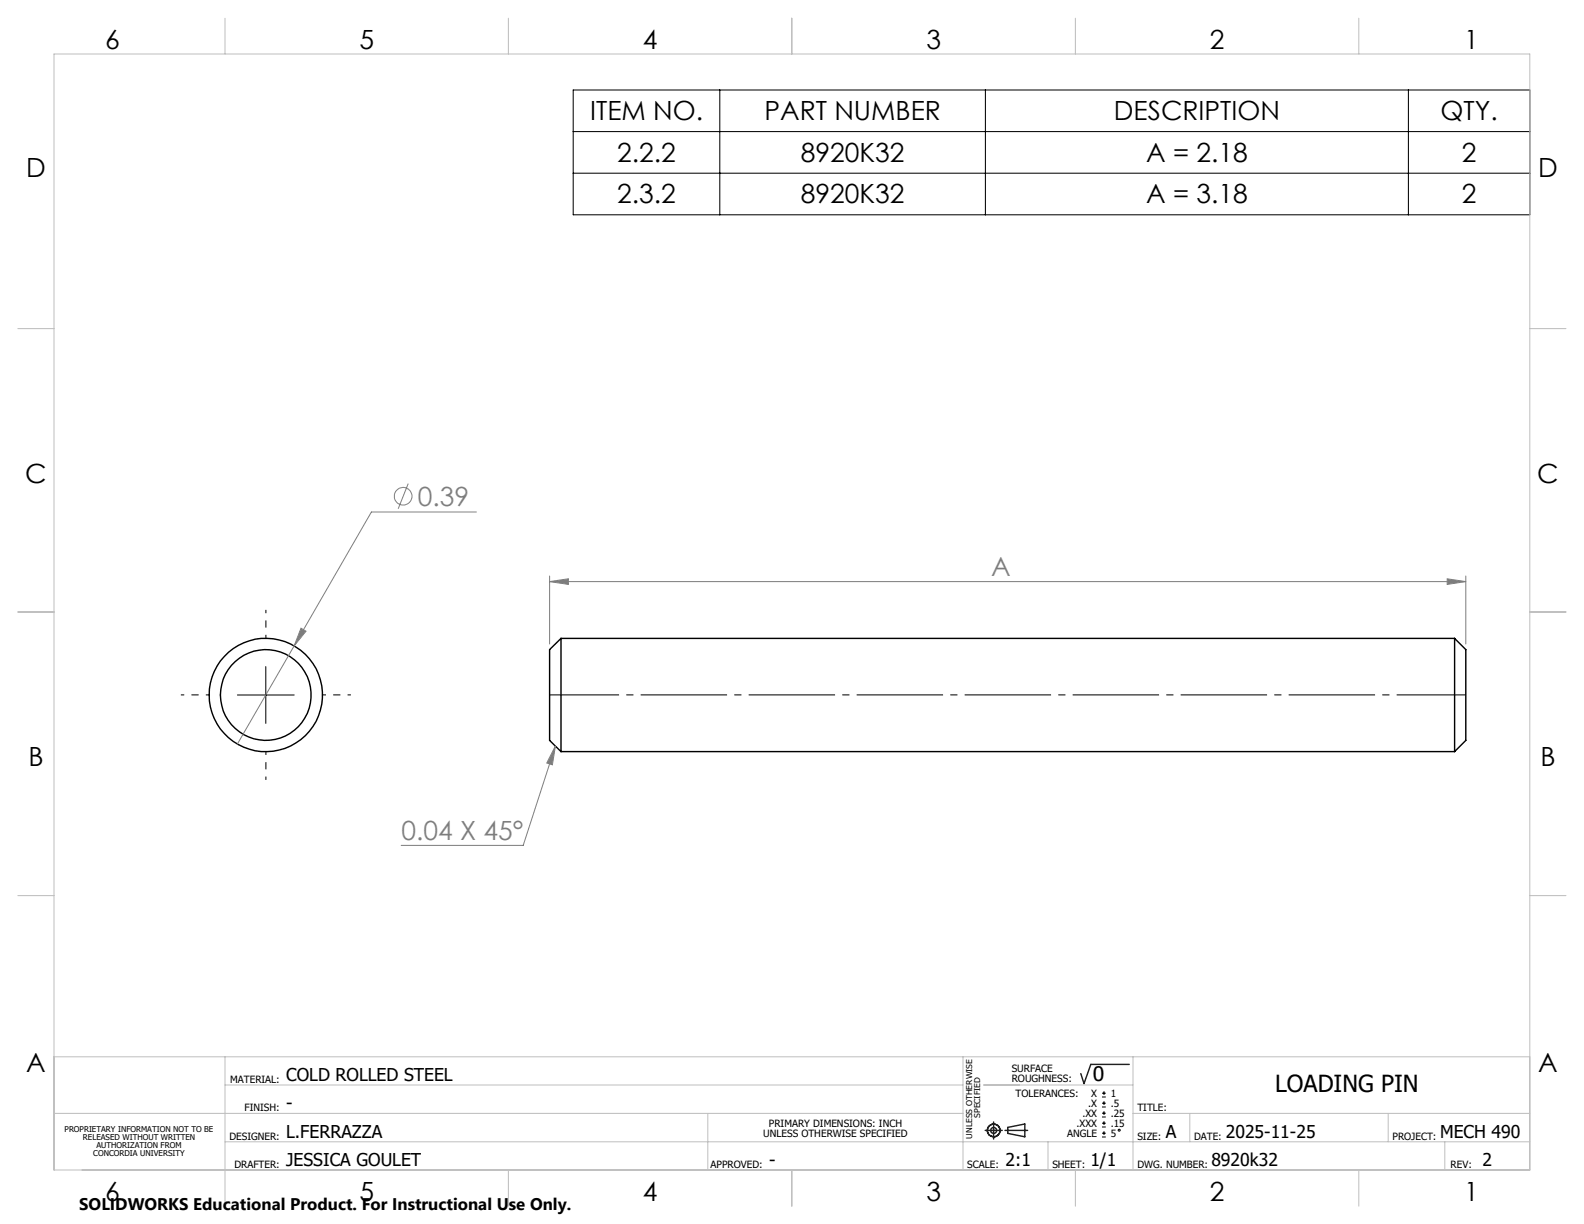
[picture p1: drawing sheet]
<svg xmlns="http://www.w3.org/2000/svg" width="279mm" height="216mm" viewBox="0 0 279 216" stroke-linecap="round" stroke-linejoin="round" font-family="sans-serif">
<g fill="none" stroke="#000" stroke-width=".25">
<path d="M99 112.6v20M99 112.6l-2.1 2v16l2.1 2M99 112.6h157.6M256.6 112.6v20M256.6 112.6l2 2v16l-2 2M99 132.6h157.6"/>
<circle cx="46.9" cy="122.6" r="8"/>
<circle cx="46.9" cy="122.6" r="10"/>
</g>
<g fill="none" stroke="#808080" stroke-width=".18">
<path d="M72 85.3l-1.8 4.4M84 90.3h-18.5l-13.6 23.6M51.9 113.9l-10 17.3M53.1 110.8l.9 .5-2.1 2.6zM96.9 102.6l3.4-.5v1zM96.9 101.6v12M96.9 102.6h161.7M255.3 102.1l3.3 .5-3.3 .5zM258.6 101.6v12M98 131.6l-.6 3.3-1-.3zM98 131.6l-5.7 17.5h-21.5"/>
<circle cx="71.1" cy="87.5" r="1.56"/>
</g>
<g fill="none" stroke="#000" stroke-width=".18">
<path d="M101.1 15.9h168.7v22h-168.7zM127 15.9v22M173.8 15.9v22M248.4 15.9v22M101.1 23.2h168.7M101.1 30.6h168.7M46.9 117.6v10M41.9 122.6h10M194.4 193.5h.7M194.4 192.8h.7M194.4 195.3h.7M194.4 194.6h.7"/>
<path d="M194.4 197h.7M194.4 196.4h.7M194.4 198.8h.7M194.4 198.1h.7M194.4 199.9h.7M194.7 192.5v.6M194.7 194.2v.7M194.7 196v.7M194.7 197.8v.6M194.7 199.5v.7M194.4 200.6h.7"/>
<circle cx="197.4" cy="199.4" r=".16"/>
</g>
<g fill="none" stroke="#191924" stroke-width=".25">
<path d="M173.8 199.4h3M175.3 197.9v3M177.3 199.4h4M177.8 198.9l3-.6v2.2l-3-.6zM199.2 187.7h-6.8l-1.2 3.4-.6-1.7"/>
<circle cx="175.3" cy="199.4" r="1.11"/>
<circle cx="175.3" cy="199.4" r=".52"/>
</g>
<path d="M258.6 122.6h-161.6" fill="none" stroke="#000" stroke-width=".18" stroke-dasharray="15.2 1.3 1.3 1.3" stroke-dashoffset="3" stroke-linecap="butt"/>
<path d="M46.9 112.6v-5M36.9 122.6h-5M46.9 132.6v5M56.9 122.6h5" fill="none" stroke="#000" stroke-width=".18" stroke-dasharray="15.2 1.3 1.3 1.3" stroke-dashoffset="14.6" stroke-linecap="butt"/>
<g fill="none" stroke="#c0c0c0" stroke-width=".18">
<path d="M9.5 9.5h260.3v196.9h-260.3zM39.7 3.2v6.3M89.7 3.2v6.3M139.7 3.2v6.4M189.7 3.2v6.3M239.7 3.2v6.3M3.1 58h6.4M269.8 58h6.4M3.1 107.9h6.4M269.8 107.9h6.4M3.1 158h6.4M269.8 158h6.4"/>
<path d="M9.5 186.4h260.3M9.5 196.4h160.4M39.7 186.4v26.4M39.7 191.4h130.2M124.8 196.4v10M169.9 186.4v20M173.5 191.4h26.3M199.8 196.4h70M199.8 186.4v20M209.9 196.4v5M244.9 196.4v5M39.7 201.4h230.1"/>
<path d="M89.7 206.4v6.4M139.7 206.4v6.4M184.9 201.4v5M189.7 206.4v6.4M239.7 206.4v6.4M254.8 201.4v5"/>
</g>
<path d="M96.9 102.6l3.4-.5v1zM255.3 102.1l3.3 .5-3.3 .5zM98 131.6l-.6 3.3-1-.3zM53.1 110.8l-1.2 3.1 2.1-2.6z" fill="#808080"/>
<g font-size="4.7">
<text x="18.6" y="8.6">6</text>
<text x="63.4" y="8.6">5</text>
<text x="113.4" y="8.6">4</text>
<text x="163.4" y="8.6">3</text>
<text x="213.4" y="8.6">2</text>
<text x="258.3" y="8.6">1</text>
<text x="104.1" y="21.2">ITEM NO.</text>
<text x="134.8" y="21.2">PART NUMBER</text>
<text x="196.5" y="21.2">DESCRIPTION</text>
<text x="254.1" y="21.2">QTY.</text>
<text x="108.9" y="28.5">2.2.2</text>
<text x="141.3" y="28.5">8920K32</text>
<text x="202.2" y="28.5">A = 2.18</text>
<text x="257.9" y="28.5">2</text>
<text x="4.6" y="31.2">D</text>
<text x="108.9" y="35.9">2.3.2</text>
<text x="141.3" y="35.9">8920K32</text>
<text x="202.2" y="35.9">A = 3.18</text>
<text x="257.9" y="35.9">2</text>
<text x="271.3" y="31.2">D</text>
<text x="4.5" y="85.2">C</text>
<text x="271.2" y="85.2">C</text>
<text x="5" y="135.2">B</text>
<text x="271.7" y="135.2">B</text>
<text x="4.6" y="189.2">A</text>
<text x="271.3" y="189.2">A</text>
<text x="18.6" y="211.8">6</text>
<text x="63.4" y="211.8">5</text>
<text x="113.4" y="211.8">4</text>
<text x="163.4" y="211.8">3</text>
<text x="213.4" y="211.8">2</text>
<text x="258.3" y="211.8">1</text>
</g>
<g font-size="4.7" fill="#808080">
<text x="73.7" y="89.2">0.39</text>
<text x="174.8" y="101.6">A</text>
<text x="70.8" y="148.1">0.04 X 45°</text>
</g>
<text font-size="4.2" x="224.9" y="192.6">LOADING PIN</text>
<text font-size="3.5" x="192.8" y="190.6">0</text>
<g font-size="3.1">
<text x="50.5" y="190.7">COLD ROLLED STEEL</text>
<text x="50.5" y="195.7">-</text>
<text x="50.5" y="200.8">L.FERRAZZA</text>
<text x="205.7" y="200.8">A</text>
<text x="216.2" y="200.8">2025-11-25</text>
<text x="254" y="200.8">MECH 490</text>
<text x="50.5" y="205.7">JESSICA GOULET</text>
<text x="135.7" y="205.7">-</text>
<text x="177.4" y="205.7">2:1</text>
<text x="192.3" y="205.7">1/1</text>
<text x="213.7" y="205.7">8920k32</text>
<text x="261.5" y="205.7">2</text>
</g>
<text font-size="3" x="14" y="213.5">SOLIDWORKS Educational Product. For Instructional Use Only.</text>
<g font-size="1.8">
<text x="40.6" y="191">MATERIAL:</text>
<text x="178.5" y="189">SURFACE</text>
<text x="178.5" y="190.8">ROUGHNESS:</text>
<text x="43.1" y="196">FINISH:</text>
<text x="179.1" y="193.5">TOLERANCES:</text>
<text x="190.9" y="197">.XX</text>
<text x="191.9" y="195.2">.X</text>
<text x="192.5" y="193.5">X</text>
<text x="195.9" y="193.5">1</text>
<text x="195.9" y="195.2">.5</text>
<text x="195.9" y="197">.25</text>
<text x="200.6" y="196">TITLE:</text>
<text x="40.5" y="201">DESIGNER:</text>
<text x="134.6" y="200.5">UNLESS OTHERWISE SPECIFIED</text>
<text x="135.6" y="198.8">PRIMARY DIMENSIONS: INCH</text>
<text x="188.2" y="200.5">ANGLE</text>
<text x="189.9" y="198.8">.XXX</text>
<text x="195.9" y="198.8">.15</text>
<text x="195.9" y="200.5">5</text>
<text x="200.6" y="201">SIZE:</text>
<text x="210.6" y="201">DATE:</text>
<text x="245.6" y="201">PROJECT:</text>
<text x="41.3" y="205.9">DRAFTER:</text>
<text x="125.3" y="205.9">APPROVED:</text>
<text x="170.6" y="205.9">SCALE:</text>
<text x="185.6" y="205.9">SHEET:</text>
<text x="200.6" y="205.9">DWG. NUMBER:</text>
<text x="255.9" y="205.9">REV:</text>
</g>
<g font-size="1.4">
<text x="172.9" y="197.2" transform="rotate(-90 172.9 197.2)">SPECIFIED</text>
<text x="11.4" y="199.7">PROPRIETARY INFORMATION NOT TO BE</text>
<text x="14.6" y="201.1">RELEASED WITHOUT WRITTEN</text>
<text x="16.5" y="203.9">CONCORDIA UNIVERSITY</text>
<text x="17" y="202.5">AUTHORIZATION FROM</text>
<text x="171.5" y="200.8" transform="rotate(-90 171.5 200.8)">UNLESS OTHERWISE</text>
</g>
</svg>
